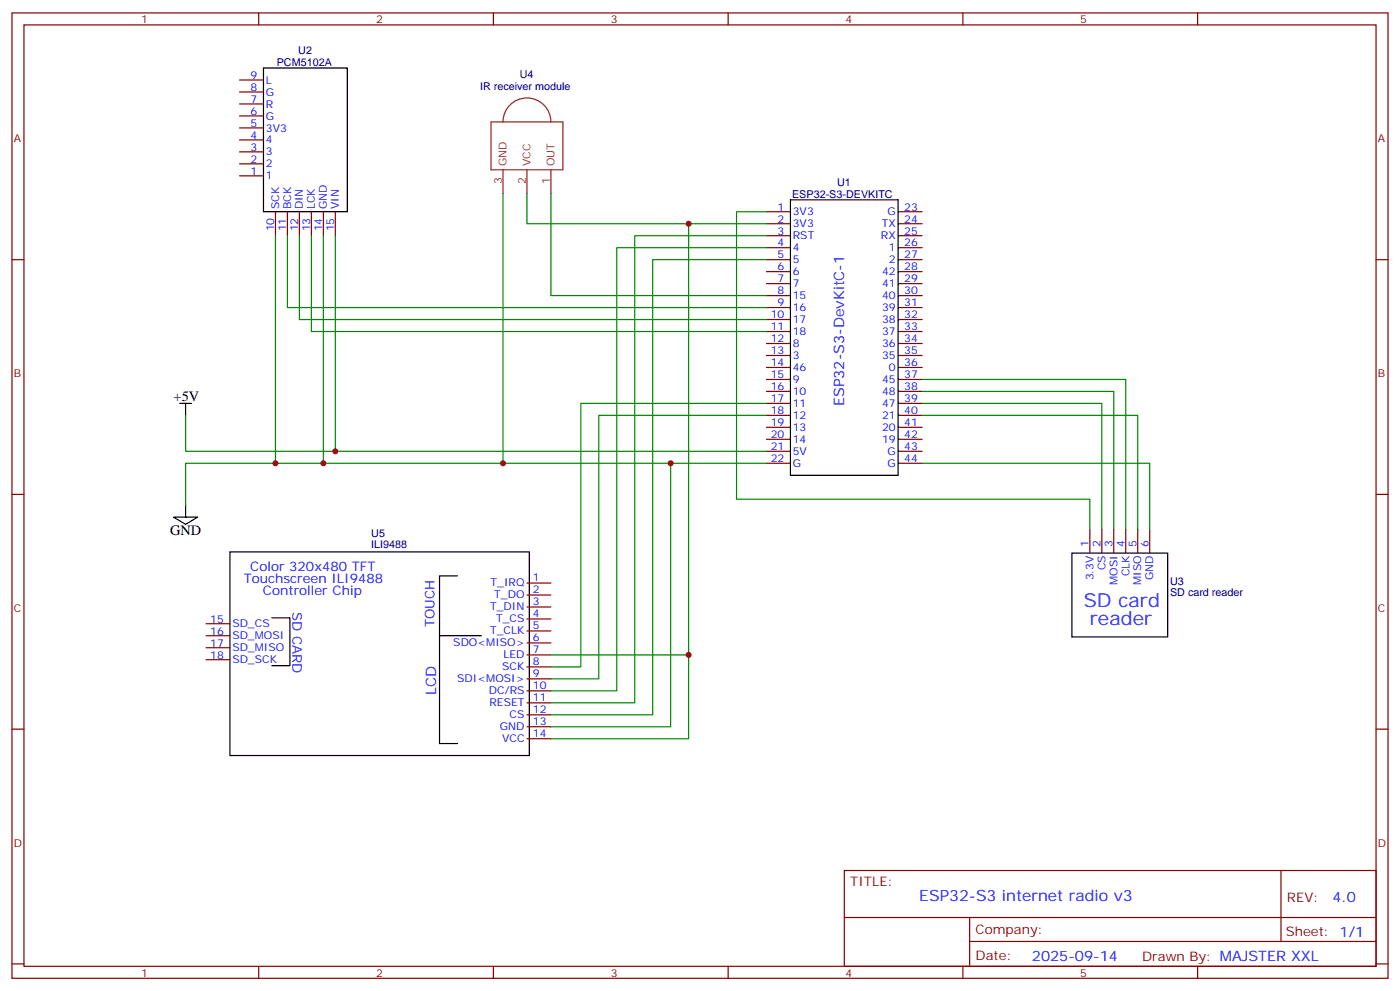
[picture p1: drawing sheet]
<svg xmlns="http://www.w3.org/2000/svg" width="412mm" height="292mm" viewBox="0 0 412 292" stroke-linecap="round" stroke-linejoin="round" font-family="sans-serif">
<g fill="none" stroke="#870000" stroke-width=".35">
<path d="M3.5 3.8h405.4v284.3h-405.4zM7.1 7.3h398.2v277.3h-398.2zM76.2 3.8v3.5M145.3 3.8v3.5M214.5 3.8v3.5M283.6 3.8v3.5M352.8 3.8v3.5M70.6 37.7h7M70.6 34.1h7M70.6 30.6h7M70.6 27.1h7M70.6 23.6h7"/>
<path d="M70.6 51.8h7M70.6 48.3h7M70.6 44.7h7M70.6 41.2h7M3.5 76.5h3.6M81.1 62.4v7M84.7 62.4v7M88.2 62.4v7M91.7 62.4v7M95.2 62.4v7M98.8 62.4v7M225.8 76.5h7"/>
<path d="M225.8 62.4h7M225.8 65.9h7M225.8 69.4h7M225.8 73h7M264.6 76.5h7M264.6 62.4h7M264.6 65.9h7M264.6 69.4h7M264.6 73h7M405.3 76.5h3.6M225.8 80h7M225.8 83.5h7"/>
<path d="M225.8 87.1h7M225.8 90.6h7M225.8 94.1h7M225.8 97.6h7M264.6 80h7M264.6 83.5h7M264.6 87.1h7M264.6 90.6h7M264.6 94.1h7M264.6 97.6h7M225.8 101.2h7M225.8 104.7h7"/>
<path d="M225.8 108.2h7M225.8 111.8h7M225.8 115.3h7M225.8 118.8h7M264.6 101.2h7M264.6 104.7h7M264.6 108.2h7M264.6 111.8h7M264.6 115.3h7M264.6 118.8h7M225.8 122.3h7M225.8 125.9h7"/>
<path d="M225.8 129.4h7M225.8 132.9h7M225.8 136.5h7M264.6 122.3h7M264.6 125.9h7M264.6 129.4h7M264.6 132.9h7M264.6 136.5h7M3.5 145.6h3.6M321 155.9v7M324.6 155.9v7M328.1 155.9v7"/>
<path d="M331.6 155.9v7M335.1 155.9v7M338.7 155.9v7M405.3 145.6h3.6M155.2 171.7h7.1M155.2 175.3h7.1M155.2 178.8h7.1M60.7 183.7h7M60.7 187.3h7M60.7 190.8h7M60.7 194.3h7M155.2 182.3h7.1"/>
<path d="M155.2 185.8h7.1M155.2 189.4h7.1M155.2 192.9h7.1M155.2 196.4h7.1M155.2 200h7.1M3.5 214.8h3.6M155.2 203.5h7.1M155.2 207h7.1M155.2 210.5h7.1M155.2 214.1h7.1M155.2 217.6h7.1M405.3 214.8h3.6"/>
<path d="M248.7 256.4h156.6v28.2h-156.6zM377.3 256.4v20.9M248.7 270.2h156.5M285.6 277.3h119.6M285.6 270.2v14.2M3.5 283.9h3.6M76.2 284.6v3.5M145.3 284.6v3.5M214.5 284.6v3.5M283.6 284.6v3.5M352.8 284.6v3.5M405.3 283.9h3.6"/>
</g>
<path d="M77.6 20h24.7v42.4h-24.7zM232.8 58.8h31.8v81.2h-31.8zM52.9 118.8h3.5M54.7 118.8v3.5M51.2 152.3h7l-3.5 2.1zM54.7 148.8v3.5M67.7 162.6h88.2v59.9h-88.2zM134.8 169.6h-5.3v49.4h5.3M315.7 162.9h28.3v24.7h-28.3zM80.1 182h5.3v14.1h-5.3M129.5 187.3h12.3" fill="none" stroke="#000" stroke-width=".35"/>
<g fill="none" stroke="#008700" stroke-width=".35">
<path d="M148.2 57.1v79.4M155.2 57.1v8.8h70.6M162.3 57.1v30h63.5M81.1 69.4v67.1M84.7 69.4v21.2h141.1M88.2 69.4v24.7h137.6M91.7 69.4v28.2h134.1M95.2 69.4v67.1h130.6M98.8 69.4v63.5M202.8 65.9v151.7h-40.5M225.8 73h-44.1v130.5h-19.4M225.8 69.4h-38.8v137.6h-24.7"/>
<path d="M225.8 76.5h-33.5v134h-30M225.8 62.4h-8.8v84.6h104v8.9M225.8 118.8h-54.7v77.6h-8.8M271.6 118.8h53v37.1M271.6 115.3h56.5v40.6M271.6 111.8h60v44.1M54.7 122.3v10.6h171.1M95.2 136.5h-40.5v12.3M197.6 136.5v77.6h-35.3M225.8 122.3h-49.4v77.7h-14.1M271.6 122.3h63.5v33.6M271.6 136.5h67.1v19.4"/>
<path d="M162.3 192.9h40.5"/>
</g>
<path d="M144.6 35.9h21.2v14.1h-21.2zM148.2 35.9a7.1 7.1 0 0 1 7-7 7.1 7.1 0 0 1 7.1 7M148.2 50v7.1M155.2 50v7.1M162.3 50v7.1" fill="none" stroke="#8c2424" stroke-width=".35"/>
<g fill="#c00">
<circle cx="95.3" cy="136.5" r=".88"/>
<circle cx="98.8" cy="132.9" r=".88"/>
<circle cx="81.1" cy="136.5" r=".88"/>
<circle cx="148.2" cy="136.5" r=".88"/>
<circle cx="197.6" cy="136.5" r=".88"/>
<circle cx="202.8" cy="65.9" r=".88"/>
<circle cx="202.8" cy="192.9" r=".88"/>
</g>
<g font-size="5.6" fill="#00f">
<text x="319.3" y="178.8">SD card</text>
<text x="321" y="184.1">reader</text>
</g>
<text font-size="4.6" fill="#00f" x="270.8" y="265.4">ESP32-S3 internet radio v3</text>
<g font-size="4.2">
<text x="51.2" y="118.1">+5V</text>
<text x="50.1" y="157.6">GND</text>
</g>
<g font-size="4.2" fill="#00f">
<text x="248.6" y="119.7" transform="rotate(-90 248.6 119.7)">ESP32-S3-DevKitC-1</text>
<text x="128.5" y="204.6" transform="rotate(-90 128.5 204.6)">LCD</text>
<text x="392.5" y="265.7">4.0</text>
<text x="304" y="283">2025-09-14</text>
</g>
<g font-size="3.9" fill="#00f">
<text x="71.8" y="171.6">Touchscreen ILI9488</text>
<text x="73.7" y="168.1">Color 320x480 TFT</text>
<text x="77.5" y="175.1">Controller Chip</text>
<text x="86.2" y="180.2" transform="rotate(90 86.2 180.2)">SD CARD</text>
<text x="128" y="184.8" transform="rotate(-90 128 184.8)">TOUCH</text>
</g>
<g font-size="3.9" fill="#800">
<text x="250.5" y="261">TITLE:</text>
<text x="379.1" y="265.7">REV:</text>
<text x="287.4" y="275.2">Company:</text>
<text x="378.7" y="275.8">Sheet: 1/1</text>
<text x="287.4" y="282.9">Date:</text>
<text x="336.4" y="282.9">Drawn By: MAJSTER XXL</text>
</g>
<g font-size="3.2" fill="#800">
<text x="41.6" y="6.8">1</text>
<text x="110.8" y="6.8">2</text>
<text x="179.9" y="6.8">3</text>
<text x="249.1" y="6.8">4</text>
<text x="318.2" y="6.8">5</text>
<text x="4.1" y="41.9">A</text>
<text x="405.9" y="41.9">A</text>
<text x="4.1" y="111.1">B</text>
<text x="405.9" y="111.1">B</text>
<text x="4.1" y="180.2">C</text>
<text x="405.9" y="180.2">C</text>
<text x="4.1" y="249.3">D</text>
<text x="405.9" y="249.3">D</text>
<text x="41.6" y="287.6">1</text>
<text x="110.8" y="287.6">2</text>
<text x="179.9" y="287.6">3</text>
<text x="249.1" y="287.6">4</text>
<text x="318.2" y="287.6">5</text>
</g>
<g font-size="3.2" fill="#000080">
<text x="87.9" y="15.9">U2</text>
<text x="81.5" y="19.4">PCM5102A</text>
<text x="153.1" y="22.9">U4</text>
<text x="141.4" y="26.5">IR receiver module</text>
<text x="233.3" y="58.3">ESP32-S3-DEVKITC</text>
<text x="246.6" y="54.7">U1</text>
<text x="109.4" y="161.5">ILI9488</text>
<text x="109.4" y="158.3">U5</text>
<text x="344.7" y="172.4">U3</text>
<text x="344.7" y="175.6">SD card reader</text>
</g>
<g font-size="3.2" fill="#00f">
<text x="73.8" y="23.2">9</text>
<text x="73.8" y="26.7">8</text>
<text x="78.3" y="28.2">G</text>
<text x="78.3" y="24.6">L</text>
<text x="73.8" y="33.8">6</text>
<text x="73.8" y="30.3">7</text>
<text x="78.3" y="35.2">G</text>
<text x="78.3" y="31.7">R</text>
<text x="73.8" y="40.9">4</text>
<text x="73.8" y="37.3">5</text>
<text x="78.3" y="38.7">3V3</text>
<text x="73.8" y="47.9">2</text>
<text x="73.8" y="44.4">3</text>
<text x="78.3" y="45.8">3</text>
<text x="78.3" y="42.3">4</text>
<text x="73.8" y="51.4">1</text>
<text x="78.3" y="52.8">1</text>
<text x="78.3" y="49.3">2</text>
<text x="82.2" y="61.7" transform="rotate(-90 82.2 61.7)">SCK</text>
<text x="85.7" y="61.7" transform="rotate(-90 85.7 61.7)">BCK</text>
<text x="89.3" y="61.7" transform="rotate(-90 89.3 61.7)">DIN</text>
<text x="92.8" y="61.7" transform="rotate(-90 92.8 61.7)">LCK</text>
<text x="96.3" y="61.7" transform="rotate(-90 96.3 61.7)">GND</text>
<text x="99.8" y="61.7" transform="rotate(-90 99.8 61.7)">VIN</text>
<text x="229.1" y="62">1</text>
<text x="229.1" y="65.5">2</text>
<text x="233.5" y="63.4">3V3</text>
<text x="261.4" y="63.4">G</text>
<text x="266.3" y="62">23</text>
<text x="266.3" y="65.5">24</text>
<text x="80.8" y="68.2" transform="rotate(-90 80.8 68.2)">10</text>
<text x="84.3" y="68.2" transform="rotate(-90 84.3 68.2)">11</text>
<text x="87.8" y="68.2" transform="rotate(-90 87.8 68.2)">12</text>
<text x="91.4" y="68.2" transform="rotate(-90 91.4 68.2)">13</text>
<text x="94.9" y="68.2" transform="rotate(-90 94.9 68.2)">14</text>
<text x="98.4" y="68.2" transform="rotate(-90 98.4 68.2)">15</text>
<text x="229.1" y="69.1">3</text>
<text x="233.5" y="67">3V3</text>
<text x="233.5" y="70.5">RST</text>
<text x="259.5" y="70.5">RX</text>
<text x="259.7" y="67">TX</text>
<text x="266.3" y="69.1">25</text>
<text x="229.1" y="72.6">4</text>
<text x="229.1" y="76.1">5</text>
<text x="233.5" y="74">4</text>
<text x="233.5" y="77.5">5</text>
<text x="261.9" y="74">1</text>
<text x="261.9" y="77.5">2</text>
<text x="266.3" y="72.6">26</text>
<text x="266.3" y="76.1">27</text>
<text x="229.1" y="79.7">6</text>
<text x="229.1" y="83.2">7</text>
<text x="233.5" y="81.1">6</text>
<text x="259.8" y="81.1">42</text>
<text x="266.3" y="79.7">28</text>
<text x="266.3" y="83.2">29</text>
<text x="229.1" y="86.7">8</text>
<text x="233.5" y="84.6">7</text>
<text x="233.5" y="88.1">15</text>
<text x="259.8" y="84.6">41</text>
<text x="259.8" y="88.1">40</text>
<text x="266.3" y="86.7">30</text>
<text x="227" y="93.8">10</text>
<text x="229.1" y="90.2">9</text>
<text x="233.5" y="91.7">16</text>
<text x="233.5" y="95.2">17</text>
<text x="259.8" y="91.7">39</text>
<text x="259.8" y="95.2">38</text>
<text x="266.3" y="90.2">31</text>
<text x="266.3" y="93.8">32</text>
<text x="227" y="97.3">11</text>
<text x="227" y="100.8">12</text>
<text x="233.5" y="98.7">18</text>
<text x="259.8" y="98.7">37</text>
<text x="266.3" y="97.3">33</text>
<text x="266.3" y="100.8">34</text>
<text x="227" y="104.4">13</text>
<text x="227" y="107.9">14</text>
<text x="233.5" y="102.2">8</text>
<text x="233.5" y="105.8">3</text>
<text x="259.8" y="102.2">36</text>
<text x="259.8" y="105.8">35</text>
<text x="266.3" y="104.4">35</text>
<text x="266.3" y="107.9">36</text>
<text x="227" y="111.4">15</text>
<text x="233.5" y="109.3">46</text>
<text x="233.5" y="112.8">9</text>
<text x="259.8" y="112.8">45</text>
<text x="261.9" y="109.3">0</text>
<text x="266.3" y="111.4">37</text>
<text x="227" y="114.9">16</text>
<text x="227" y="118.5">17</text>
<text x="233.5" y="116.3">10</text>
<text x="233.5" y="119.9">11</text>
<text x="259.8" y="116.3">48</text>
<text x="259.8" y="119.9">47</text>
<text x="266.3" y="114.9">38</text>
<text x="266.3" y="118.5">39</text>
<text x="227" y="122">18</text>
<text x="227" y="125.5">19</text>
<text x="233.5" y="123.4">12</text>
<text x="259.8" y="123.4">21</text>
<text x="266.3" y="122">40</text>
<text x="266.3" y="125.5">41</text>
<text x="227" y="129">20</text>
<text x="233.5" y="126.9">13</text>
<text x="233.5" y="130.5">14</text>
<text x="259.8" y="126.9">20</text>
<text x="259.8" y="130.5">19</text>
<text x="266.3" y="129">42</text>
<text x="227" y="132.6">21</text>
<text x="227" y="136.1">22</text>
<text x="233.5" y="134">5V</text>
<text x="233.5" y="137.5">G</text>
<text x="261.4" y="134">G</text>
<text x="261.4" y="137.5">G</text>
<text x="266.3" y="132.6">43</text>
<text x="266.3" y="136.1">44</text>
<text x="320.7" y="161.1" transform="rotate(-90 320.7 161.1)">1</text>
<text x="324.2" y="161.1" transform="rotate(-90 324.2 161.1)">2</text>
<text x="327.7" y="161.1" transform="rotate(-90 327.7 161.1)">3</text>
<text x="331.3" y="161.1" transform="rotate(-90 331.3 161.1)">4</text>
<text x="334.8" y="161.1" transform="rotate(-90 334.8 161.1)">5</text>
<text x="338.3" y="161.1" transform="rotate(-90 338.3 161.1)">6</text>
<text x="144.5" y="172.7">T_IRQ</text>
<text x="157" y="171.3">1</text>
<text x="322.1" y="171" transform="rotate(-90 322.1 171)">3.3V</text>
<text x="325.6" y="168" transform="rotate(-90 325.6 168)">CS</text>
<text x="329.1" y="172.3" transform="rotate(-90 329.1 172.3)">MOSI</text>
<text x="332.7" y="169.8" transform="rotate(-90 332.7 169.8)">CLK</text>
<text x="336.2" y="172.3" transform="rotate(-90 336.2 172.3)">MISO</text>
<text x="339.7" y="170.9" transform="rotate(-90 339.7 170.9)">GND</text>
<text x="144.4" y="179.7">T_DIN</text>
<text x="145.6" y="176.2">T_DO</text>
<text x="157" y="174.8">2</text>
<text x="157" y="178.3">3</text>
<text x="61.9" y="183.4">15</text>
<text x="68.4" y="184.8">SD_CS</text>
<text x="146.2" y="183.3">T_CS</text>
<text x="157" y="181.9">4</text>
<text x="157" y="185.4">5</text>
<text x="61.9" y="186.9">16</text>
<text x="61.9" y="190.4">17</text>
<text x="68.4" y="188.3">SD_MOSI</text>
<text x="68.4" y="191.8">SD_MISO</text>
<text x="133.5" y="190.3">SDO&lt;MISO&gt;</text>
<text x="144.4" y="186.8">T_CLK</text>
<text x="157" y="188.9">6</text>
<text x="61.9" y="194">18</text>
<text x="68.4" y="195.4">SD_SCK</text>
<text x="147.9" y="197.4">SCK</text>
<text x="148.3" y="193.9">LED</text>
<text x="157" y="192.4">7</text>
<text x="157" y="196">8</text>
<text x="134.7" y="200.9">SDI&lt;MOSI&gt;</text>
<text x="157" y="199.5">9</text>
<text x="157" y="203">10</text>
<text x="144" y="204.4">DC/RS</text>
<text x="144.2" y="208">RESET</text>
<text x="157" y="206.6">11</text>
<text x="147.2" y="215">GND</text>
<text x="150.1" y="211.5">CS</text>
<text x="157" y="210.1">12</text>
<text x="157" y="213.6">13</text>
<text x="147.9" y="218.5">VCC</text>
<text x="157" y="217.1">14</text>
</g>
<g font-size="3.2" fill="#8d2323">
<text x="149.2" y="49" transform="rotate(-90 149.2 49)">GND</text>
<text x="156.3" y="49" transform="rotate(-90 156.3 49)">VCC</text>
<text x="163.3" y="49" transform="rotate(-90 163.3 49)">OUT</text>
<text x="147.8" y="54.2" transform="rotate(-90 147.8 54.2)">3</text>
<text x="154.9" y="54.2" transform="rotate(-90 154.9 54.2)">2</text>
<text x="161.9" y="54.2" transform="rotate(-90 161.9 54.2)">1</text>
</g>
</svg>
